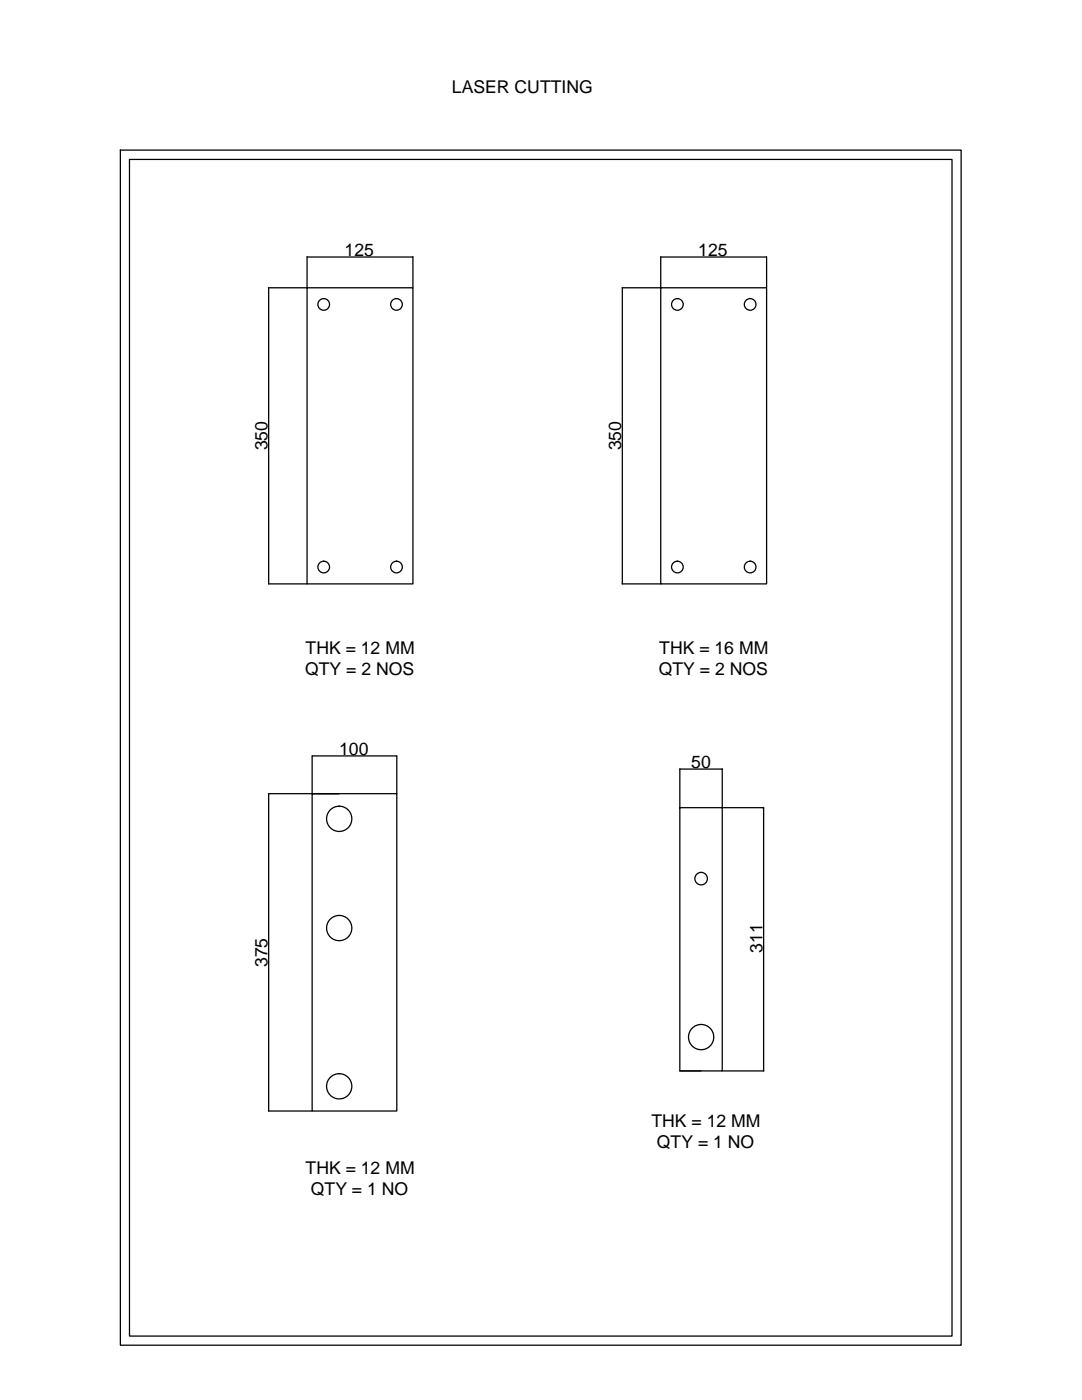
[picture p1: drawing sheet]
<svg xmlns="http://www.w3.org/2000/svg" width="216mm" height="279mm" viewBox="0 0 216 279" stroke-linecap="round" stroke-linejoin="round" font-family="sans-serif">
<!-- layer: 0 -->
<g fill="none" stroke="#000" stroke-width=".25">
<path d="M24 30h167.8v238.5h-167.8zM25.8 31.8h164.2v234.8h-164.2zM53.6 57.4h7.7M53.6 57.4v59.1M61.3 57.4h21.1v59.1h-21.1zM61.3 51.3v6.1M61.3 51.3h21.1M82.4 51.3v6.1M124.1 57.4h7.7M124.2 57.4v59.1M131.8 57.4h21.2v59.1h-21.2zM131.8 51.3v6.1"/>
<path d="M131.9 51.3h21M153 51.3v6.1M53.6 116.5h7.7M124.1 116.5h7.7M53.6 158.4h8.7v63.3h16.9v-63.3h-16.9h5.4M53.6 158.4v63.3M79.1 150.9h-16.8v7.5M79.2 150.9v7.5M135.7 153.4v7.8M135.7 153.5h8.4M144.1 153.4v7.8h8.3M135.7 161.2h8.4v52.5h-8.4z"/>
<path d="M152.4 161.2v52.5h-8.3M135.7 213.7h4.2M53.6 221.7h8.7"/>
<circle cx="64.6" cy="60.8" r="1.16"/>
<circle cx="79.1" cy="60.8" r="1.16"/>
<circle cx="135.2" cy="60.8" r="1.16"/>
<circle cx="149.7" cy="60.8" r="1.16"/>
<circle cx="64.6" cy="113.2" r="1.16"/>
<circle cx="79.1" cy="113.2" r="1.16"/>
<circle cx="135.2" cy="113.2" r="1.16"/>
<circle cx="149.7" cy="113.2" r="1.16"/>
<circle cx="67.7" cy="163.4" r="2.52"/>
<circle cx="139.9" cy="175.4" r="1.25"/>
<circle cx="67.7" cy="185.2" r="2.52"/>
<circle cx="67.7" cy="216.8" r="2.52"/>
<circle cx="139.9" cy="207" r="2.52"/>
</g>
<g font-size="3.5">
<text x="90.2" y="18.7">LASER CUTTING</text>
<text x="68.8" y="51.1">125</text>
<text x="139.3" y="51.1">125</text>
<text x="53.4" y="89.9" transform="rotate(-90 53.4 89.9)">350</text>
<text x="124" y="89.9" transform="rotate(-90 124 89.9)">350</text>
<text x="61" y="130.5">THK = 12 MM</text>
<text x="131.5" y="130.5">THK = 16 MM</text>
<text x="60.9" y="134.7">QTY = 2 NOS</text>
<text x="131.5" y="134.7">QTY = 2 NOS</text>
<text x="67.7" y="150.7">100</text>
<text x="137.9" y="153.3">50</text>
<text x="152.1" y="190.1" transform="rotate(-90 152.1 190.1)">311</text>
<text x="53.4" y="193" transform="rotate(-90 53.4 193)">375</text>
<text x="130" y="224.8">THK = 12 MM</text>
<text x="131.1" y="229.1">QTY = 1 NO</text>
<text x="61" y="234.3">THK = 12 MM</text>
<text x="62" y="238.5">QTY = 1 NO</text>
</g>
</svg>
